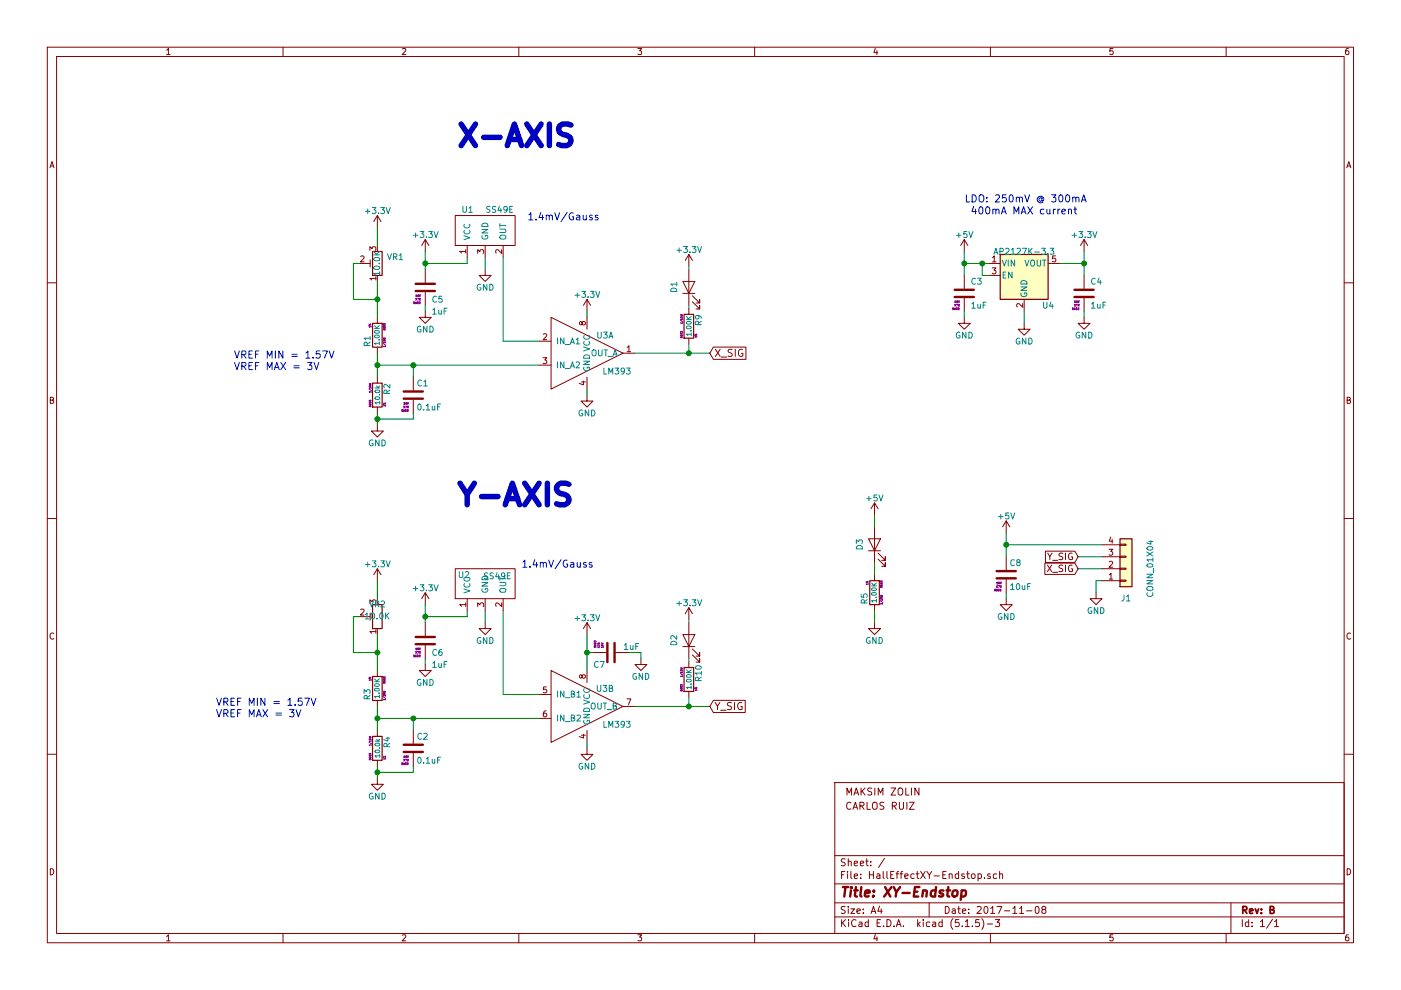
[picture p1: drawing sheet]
EESchema Schematic File Version 4
EELAYER 30 0
EELAYER END
$Descr A4 11693 8268
encoding utf-8
Sheet 1 1
Title "XY-Endstop"
Date "2017-11-08"
Rev "B"
Comp ""
Comment1 ""
Comment2 ""
Comment3 " CARLOS RUIZ"
Comment4 " MAKSIM ZOLIN"
$EndDescr
$Comp
L HallEffect_XY:Conn_01x04 J1
U 1 1
P 9400 4750
F 0 "J1" H 9400 5000 50  0000 C CNN
F 1 "CONN_01X04" V 9600 4750 50  0000 C CNN
F 2 "HallEffect_XY:PinHeader_1x04_P2.54mm_Vertical" H 9485 5075 50  0001 C CNN
F 3 "http://www.molex.com/pdm_docs/sd/705530002_sd.pdf" H 9455 5170 50  0001 C CNN
F 4 "Molex" H 9400 4750 60  0001 C CNN "Manufacture"
F 5 "0705530003" H 9400 4750 60  0001 C CNN "Manufacture P/N"
F 6 "WM4902-ND" H 9400 4750 60  0001 C CNN "Digi-Key"
F 7 "$1.10" H 9400 4750 60  0001 C CNN "Price @ 1"
F 8 "$0.83780" H 9400 4750 60  0001 C CNN "Price @ 100 "
F 9 "C225490" H 9400 4750 50  0001 C CNN "LCSC"
	1    9400 4750
	1    0    0    1   
$EndComp
$Comp
L power:GND #PWR01
U 1 1
P 4900 6250
F 0 "#PWR01" H 4900 6000 50  0001 C CNN
F 1 "GND" H 4900 6100 50  0000 C CNN
F 2 "" H 4900 6250 50  0000 C CNN
F 3 "" H 4900 6250 50  0000 C CNN
	1    4900 6250
	1    0    0    -1  
$EndComp
$Comp
L Device:R R4
U 1 1
P 3150 6250
F 0 "R4" V 3230 6300 50  0000 C CNN
F 1 "10.0k" V 3150 6250 40  0000 C CNN
F 2 "HallEffect_XY:R_0805_2012Metric" V 3020 6240 50  0001 C CNN
F 3 "http://www.yageo.com.tw/exep/pages/download/literatures/PYu-R_INT-thick_7.pdf" V 3230 6250 50  0001 C CNN
F 4 "0603" V 3090 6180 16  0000 C CNN "Package"
F 5 "1%" V 3210 6170 16  0000 C CNN "Tolerance"
F 6 "1/10W" V 3090 6310 16  0000 C CNN "Power"
F 7 "Yageo" V 3150 6250 60  0001 C CNN "Manufacture"
F 8 "RC0603FR-0710KL" V 3150 6250 60  0001 C CNN "Manufacture P/N"
F 9 "311-10.0KHRCT-ND" V 3150 6250 60  0001 C CNN "Digi-Key"
F 10 "$0.10" V 3150 6250 60  0001 C CNN "Price @ 1"
F 11 "$0.006" V 3150 6250 60  0001 C CNN "Price @ 100"
F 12 "C17414" H 3150 6250 50  0001 C CNN "LCSC"
	1    3150 6250
	1    0    0    -1  
$EndComp
$Comp
L Device:C C2
U 1 1
P 3450 6250
F 0 "C2" H 3475 6350 50  0000 L CNN
F 1 "0.1uF" H 3475 6150 50  0000 L CNN
F 2 "HallEffect_XY:C_0805_2012Metric" H 3480 5990 50  0001 C CNN
F 3 "http://www.yageo.com/documents/recent/UPY-GPHC_X7R_6.3V-to-50V_18.pdf" H 3450 6250 50  0001 C CNN
F 4 "16V" H 3390 6180 16  0000 C CNN "Voltage"
F 5 "X7R" H 3390 6150 16  0000 C CNN "Dielectric"
F 6 "0603" H 3380 6120 16  0000 C CNN "Package"
F 7 "Yageo" H 3450 6250 60  0001 C CNN "Manufacture"
F 8 "CC0603KRX7R7BB104" H 3450 6250 60  0001 C CNN "Manufacture P/N"
F 9 "311-1088-1-ND" H 3450 6250 60  0001 C CNN "Digi-Key"
F 10 "$0.10" H 3450 6250 60  0001 C CNN "Price @ 1"
F 11 "$0.0095" H 3450 6250 60  0001 C CNN "Price @ 100"
F 12 "C49678" H 3450 6250 50  0001 C CNN "LCSC"
	1    3450 6250
	1    0    0    -1  
$EndComp
$Comp
L power:GND #PWR02
U 1 1
P 3150 6500
F 0 "#PWR02" H 3150 6250 50  0001 C CNN
F 1 "GND" H 3150 6350 50  0000 C CNN
F 2 "" H 3150 6500 50  0000 C CNN
F 3 "" H 3150 6500 50  0000 C CNN
	1    3150 6500
	1    0    0    -1  
$EndComp
$Comp
L power:+3.3V #PWR03
U 1 1
P 4900 5300
F 0 "#PWR03" H 4900 5150 50  0001 C CNN
F 1 "+3.3V" H 4900 5440 50  0000 C CNN
F 2 "" H 4900 5300 50  0000 C CNN
F 3 "" H 4900 5300 50  0000 C CNN
	1    4900 5300
	1    0    0    -1  
$EndComp
$Comp
L Device:R_POT_TRIM VR2
U 1 1
P 3150 5150
F 0 "VR2" H 3150 5050 50  0000 C CNN
F 1 "10.0K" H 3150 5150 50  0000 C CNN
F 2 "HallEffect_XY:CT6EP103" H 3150 5150 50  0001 C CNN
F 3 "https://www.nidec-copal-electronics.com/e/catalog/trimmer/ct-6.pdf" H 3150 5150 50  0001 C CNN
F 4 "Nidec Copal Electronics" H 3150 5150 60  0001 C CNN "Manufacture"
F 5 "CT6EP103" H 3150 5150 60  0001 C CNN "Manufacture P/N"
F 6 "CT6EP103-ND" H 3150 5150 60  0001 C CNN "Digi-Key"
F 7 "$0.79" H 3150 5150 60  0001 C CNN "Price @ 1"
F 8 "$0.5852" H 3150 5150 60  0001 C CNN "Price @ 100"
F 9 "C118956" H 3150 5150 50  0001 C CNN "LCSC"
	1    3150 5150
	-1   0    0    1   
$EndComp
$Comp
L power:+3.3V #PWR04
U 1 1
P 3150 4850
F 0 "#PWR04" H 3150 4700 50  0001 C CNN
F 1 "+3.3V" H 3150 4990 50  0000 C CNN
F 2 "" H 3150 4850 50  0000 C CNN
F 3 "" H 3150 4850 50  0000 C CNN
	1    3150 4850
	1    0    0    -1  
$EndComp
$Comp
L HallEffect_XY:AP2127K-3.3 U4
U 1 1
P 8550 2300
F 0 "U4" H 8750 2050 50  0000 C CNN
F 1 "AP2127K-3.3" H 8550 2500 50  0000 C CNN
F 2 "HallEffect_XY:SOT-23-5" H 8600 1900 50  0001 C CIN
F 3 "https://www.diodes.com/assets/Datasheets/AP2210.pdf" H 8550 2300 50  0001 C CNN
F 4 "Diodes Incorporated" H 8550 2300 60  0001 C CNN "Manufacture "
F 5 "AP2210N-3.3TRG1" H 8550 2300 60  0001 C CNN "Manufacture P/N"
F 6 "AP2210N-3.3TRG1DICT-ND" H 8550 2300 60  0001 C CNN "Digi-Key"
F 7 "$0.42" H 8550 2300 60  0001 C CNN "Price @ 1"
F 8 "$0.1973" H 8550 2300 60  0001 C CNN "Price @ 100"
F 9 "C156285" H 8550 2300 50  0001 C CNN "LCSC"
	1    8550 2300
	1    0    0    -1  
$EndComp
$Comp
L power:+5V #PWR05
U 1 1
P 8400 4450
F 0 "#PWR05" H 8400 4300 50  0001 C CNN
F 1 "+5V" H 8400 4590 50  0000 C CNN
F 2 "" H 8400 4450 50  0000 C CNN
F 3 "" H 8400 4450 50  0000 C CNN
	1    8400 4450
	1    0    0    -1  
$EndComp
$Comp
L power:GND #PWR06
U 1 1
P 9150 4950
F 0 "#PWR06" H 9150 4700 50  0001 C CNN
F 1 "GND" H 9150 4800 50  0000 C CNN
F 2 "" H 9150 4950 50  0000 C CNN
F 3 "" H 9150 4950 50  0000 C CNN
	1    9150 4950
	1    0    0    -1  
$EndComp
$Comp
L power:GND #PWR07
U 1 1
P 8050 2650
F 0 "#PWR07" H 8050 2400 50  0001 C CNN
F 1 "GND" H 8050 2500 50  0000 C CNN
F 2 "" H 8050 2650 50  0000 C CNN
F 3 "" H 8050 2650 50  0000 C CNN
	1    8050 2650
	1    0    0    -1  
$EndComp
$Comp
L power:GND #PWR08
U 1 1
P 9050 2650
F 0 "#PWR08" H 9050 2400 50  0001 C CNN
F 1 "GND" H 9050 2500 50  0000 C CNN
F 2 "" H 9050 2650 50  0000 C CNN
F 3 "" H 9050 2650 50  0000 C CNN
	1    9050 2650
	1    0    0    -1  
$EndComp
$Comp
L power:GND #PWR09
U 1 1
P 8550 2700
F 0 "#PWR09" H 8550 2450 50  0001 C CNN
F 1 "GND" H 8550 2550 50  0000 C CNN
F 2 "" H 8550 2700 50  0000 C CNN
F 3 "" H 8550 2700 50  0000 C CNN
	1    8550 2700
	1    0    0    -1  
$EndComp
$Comp
L power:+3.3V #PWR010
U 1 1
P 9050 2100
F 0 "#PWR010" H 9050 1950 50  0001 C CNN
F 1 "+3.3V" H 9050 2240 50  0000 C CNN
F 2 "" H 9050 2100 50  0000 C CNN
F 3 "" H 9050 2100 50  0000 C CNN
	1    9050 2100
	1    0    0    -1  
$EndComp
$Comp
L power:+5V #PWR011
U 1 1
P 8050 2100
F 0 "#PWR011" H 8050 1950 50  0001 C CNN
F 1 "+5V" H 8050 2240 50  0000 C CNN
F 2 "" H 8050 2100 50  0000 C CNN
F 3 "" H 8050 2100 50  0000 C CNN
	1    8050 2100
	1    0    0    -1  
$EndComp
Text GLabel 5925 5900 2    60   Input ~ 0
Y_SIG
$Comp
L power:GND #PWR012
U 1 1
P 4900 3300
F 0 "#PWR012" H 4900 3050 50  0001 C CNN
F 1 "GND" H 4900 3150 50  0000 C CNN
F 2 "" H 4900 3300 50  0000 C CNN
F 3 "" H 4900 3300 50  0000 C CNN
	1    4900 3300
	1    0    0    -1  
$EndComp
$Comp
L power:GND #PWR013
U 1 1
P 3150 3550
F 0 "#PWR013" H 3150 3300 50  0001 C CNN
F 1 "GND" H 3150 3400 50  0000 C CNN
F 2 "" H 3150 3550 50  0000 C CNN
F 3 "" H 3150 3550 50  0000 C CNN
	1    3150 3550
	1    0    0    -1  
$EndComp
$Comp
L power:+3.3V #PWR014
U 1 1
P 4900 2600
F 0 "#PWR014" H 4900 2450 50  0001 C CNN
F 1 "+3.3V" H 4900 2740 50  0000 C CNN
F 2 "" H 4900 2600 50  0000 C CNN
F 3 "" H 4900 2600 50  0000 C CNN
	1    4900 2600
	1    0    0    -1  
$EndComp
$Comp
L power:GND #PWR015
U 1 1
P 4050 2250
F 0 "#PWR015" H 4050 2000 50  0001 C CNN
F 1 "GND" H 4050 2100 50  0000 C CNN
F 2 "" H 4050 2250 50  0000 C CNN
F 3 "" H 4050 2250 50  0000 C CNN
	1    4050 2250
	1    0    0    -1  
$EndComp
$Comp
L HallEffect_XY:LM393 U3
U 1 1
P 4900 2950
F 0 "U3" H 5050 3100 50  0000 C CNN
F 1 "LM393" H 5150 2800 50  0000 C CNN
F 2 "HallEffect_XY:SOIC-8_3.9x4.9mm_P1.27mm" H 4900 2950 50  0001 C CNN
F 3 "https://www.fairchildsemi.com/datasheets/LM/LM2903.pdf" H 4900 2950 50  0001 C CNN
F 4 "ON Semiconductor" H 4900 2950 60  0001 C CNN "Manufacture"
F 5 "LM393M" H 4900 2950 60  0001 C CNN "Manufacture P/N "
F 6 "LM393MFS-ND" H 4900 2950 60  0001 C CNN "Digi-Key"
F 7 "$0.35" H 4900 2950 60  0001 C CNN "Price @ 1"
F 8 "$0.1949" H 4900 2950 60  0001 C CNN "Price @ 100"
F 9 "C7955" H 4900 2950 50  0001 C CNN "LCSC"
	1    4900 2950
	1    0    0    -1  
$EndComp
$Comp
L power:+3.3V #PWR016
U 1 1
P 3150 1900
F 0 "#PWR016" H 3150 1750 50  0001 C CNN
F 1 "+3.3V" H 3150 2040 50  0000 C CNN
F 2 "" H 3150 1900 50  0000 C CNN
F 3 "" H 3150 1900 50  0000 C CNN
	1    3150 1900
	1    0    0    -1  
$EndComp
Text GLabel 5925 2950 2    60   Input ~ 0
X_SIG
Text GLabel 9000 4750 0    55   Input ~ 0
X_SIG
Text GLabel 9000 4650 0    55   Input ~ 0
Y_SIG
$Comp
L power:+3.3V #PWR017
U 1 1
P 5750 2225
F 0 "#PWR017" H 5750 2075 50  0001 C CNN
F 1 "+3.3V" H 5750 2365 50  0000 C CNN
F 2 "" H 5750 2225 50  0000 C CNN
F 3 "" H 5750 2225 50  0000 C CNN
	1    5750 2225
	1    0    0    -1  
$EndComp
$Comp
L power:GND #PWR018
U 1 1
P 3550 2600
F 0 "#PWR018" H 3550 2350 50  0001 C CNN
F 1 "GND" H 3550 2450 50  0000 C CNN
F 2 "" H 3550 2600 50  0000 C CNN
F 3 "" H 3550 2600 50  0000 C CNN
	1    3550 2600
	1    0    0    -1  
$EndComp
$Comp
L power:+3.3V #PWR019
U 1 1
P 3550 2100
F 0 "#PWR019" H 3550 1950 50  0001 C CNN
F 1 "+3.3V" H 3550 2240 50  0000 C CNN
F 2 "" H 3550 2100 50  0000 C CNN
F 3 "" H 3550 2100 50  0000 C CNN
	1    3550 2100
	1    0    0    -1  
$EndComp
$Comp
L Device:C C8
U 1 1
P 8400 4800
F 0 "C8" H 8425 4900 50  0000 L CNN
F 1 "10uF" H 8425 4700 50  0000 L CNN
F 2 "HallEffect_XY:C_0805_2012Metric" H 8430 4540 50  0001 C CNN
F 3 "https://www.samsungsem.com/kr/support/product-search/mlcc/__icsFiles/afieldfile/2017/05/16/CL21A106KOQNNNG.pdf" H 8400 4800 50  0001 C CNN
F 4 "16V" H 8340 4730 16  0000 C CNN "Voltage"
F 5 "X7R" H 8340 4700 16  0000 C CNN "Dielectric"
F 6 "0805" H 8330 4670 16  0000 C CNN "Package"
F 7 "Samsung Electro-Mechanics" H 8400 4800 60  0001 C CNN "Manufacture"
F 8 "CL21A106KOQNNNG" H 8400 4800 60  0001 C CNN "Manufacture P/N"
F 9 "1276-6455-1-ND" H 8400 4800 60  0001 C CNN "Digi-Key"
F 10 "$0.13" H 8400 4800 60  0001 C CNN "Price @ 1"
F 11 "$0.0444" H 8400 4800 60  0001 C CNN "Price @ 100"
F 12 "C15850" H 8400 4800 50  0001 C CNN "LCSC"
	1    8400 4800
	1    0    0    -1  
$EndComp
$Comp
L power:GND #PWR020
U 1 1
P 4050 5200
F 0 "#PWR020" H 4050 4950 50  0001 C CNN
F 1 "GND" H 4050 5050 50  0000 C CNN
F 2 "" H 4050 5200 50  0000 C CNN
F 3 "" H 4050 5200 50  0000 C CNN
	1    4050 5200
	1    0    0    -1  
$EndComp
$Comp
L HallEffect_XY:SS49E U2
U 1 1
P 4050 5000
F 0 "U2" H 3820 5200 50  0000 L CNN
F 1 "SS49E" H 4030 5190 50  0000 L CNN
F 2 "HallEffect_XY:SOT-23" H 4050 5250 50  0001 C CNN
F 3 "https://sensing.honeywell.com/index.php?ci_id=50359" H 4240 4410 50  0001 C CNN
F 4 "Honeywell Sensing and Productivity Solutions" H 4050 5000 60  0001 C CNN "Manufacture"
F 5 "SS49E" H 4050 5000 60  0001 C CNN "Manufacture P/N"
F 6 "480-2006-ND" H 4050 5000 60  0001 C CNN "Digi-Key"
F 7 "$2.37" H 4050 5000 60  0001 C CNN "Price @ 1"
F 8 "$1.1757" H 4050 5000 60  0001 C CNN "Price @ 100"
F 9 "C126669" H 4050 5000 50  0001 C CNN "LCSC"
	1    4050 5000
	1    0    0    -1  
$EndComp
$Comp
L power:GND #PWR021
U 1 1
P 3550 5550
F 0 "#PWR021" H 3550 5300 50  0001 C CNN
F 1 "GND" H 3550 5400 50  0000 C CNN
F 2 "" H 3550 5550 50  0000 C CNN
F 3 "" H 3550 5550 50  0000 C CNN
	1    3550 5550
	1    0    0    -1  
$EndComp
$Comp
L power:+3.3V #PWR022
U 1 1
P 3550 5050
F 0 "#PWR022" H 3550 4900 50  0001 C CNN
F 1 "+3.3V" H 3550 5190 50  0000 C CNN
F 2 "" H 3550 5050 50  0000 C CNN
F 3 "" H 3550 5050 50  0000 C CNN
	1    3550 5050
	1    0    0    -1  
$EndComp
$Comp
L HallEffect_XY:LED D2
U 1 1
P 5750 5350
F 0 "D2" H 5700 5475 50  0000 L CNN
F 1 "LED_0805" H 5575 5250 50  0001 L CNN
F 2 "HallEffect_XY:LED_0805_2012Metric" H 5600 5375 50  0001 C CNN
F 3 "http://www.osram-os.com/Graphics/XPic8/00078896_0.pdf" H 5700 5475 50  0001 C CNN
F 4 "OSRAM Opto Semiconductors Inc." H 5750 5350 60  0001 C CNN "Manufacture"
F 5 "LS R976-NR-1" H 5750 5350 60  0001 C CNN "Manufacture P/N"
F 6 "475-1278-1-ND" H 5750 5350 60  0001 C CNN "Digi-Key"
F 7 "$0.26" H 5750 5350 60  0001 C CNN "Price @ 1"
F 8 "$0.0998" H 5750 5350 60  0001 C CNN "Price @ 100"
F 9 "C84256" H 5750 5350 50  0001 C CNN "LCSC"
	1    5750 5350
	0    -1   -1   0   
$EndComp
$Comp
L power:+3.3V #PWR023
U 1 1
P 5750 5175
F 0 "#PWR023" H 5750 5025 50  0001 C CNN
F 1 "+3.3V" H 5750 5315 50  0000 C CNN
F 2 "" H 5750 5175 50  0000 C CNN
F 3 "" H 5750 5175 50  0000 C CNN
	1    5750 5175
	1    0    0    -1  
$EndComp
$Comp
L power:GND #PWR024
U 1 1
P 8400 5000
F 0 "#PWR024" H 8400 4750 50  0001 C CNN
F 1 "GND" H 8400 4850 50  0000 C CNN
F 2 "" H 8400 5000 50  0000 C CNN
F 3 "" H 8400 5000 50  0000 C CNN
	1    8400 5000
	1    0    0    -1  
$EndComp
$Comp
L Device:C C7
U 1 1
P 5100 5450
F 0 "C7" V 5200 5300 50  0000 L CNN
F 1 "1uF" V 5050 5550 50  0000 L CNN
F 2 "HallEffect_XY:C_0805_2012Metric" H 5130 5190 50  0001 C CNN
F 3 "http://ds.yuden.co.jp/TYCOMPAS/ut/detail.do?productNo=EMK107B7105KA-T&fileName=EMK107B7105KA-T_SS&mode=specSheetDownload" H 5100 5450 50  0001 C CNN
F 4 "16V" H 5040 5380 16  0000 C CNN "Voltage"
F 5 "X7R" H 5040 5350 16  0000 C CNN "Dielectric"
F 6 "0603" H 5030 5320 16  0000 C CNN "Package"
F 7 "Taiyo Yuden" H 5100 5450 60  0001 C CNN "Manufacture"
F 8 "EMK107B7105KA-T" H 5100 5450 60  0001 C CNN "Manufacture P/N"
F 9 "587-1241-1-ND" H 5100 5450 60  0001 C CNN "Digi-Key"
F 10 "$0.10" H 5100 5450 60  0001 C CNN "Price @ 1"
F 11 "$0.031" H 5100 5450 60  0001 C CNN "Price @ 100"
F 12 "C28323" H 5100 5450 50  0001 C CNN "LCSC"
	1    5100 5450
	0    1    1    0   
$EndComp
$Comp
L power:GND #PWR025
U 1 1
P 5350 5500
F 0 "#PWR025" H 5350 5250 50  0001 C CNN
F 1 "GND" H 5350 5350 50  0000 C CNN
F 2 "" H 5350 5500 50  0000 C CNN
F 3 "" H 5350 5500 50  0000 C CNN
	1    5350 5500
	1    0    0    -1  
$EndComp
Text Notes 1800 6000 0    60   ~ 0
VREF MIN = 1.57V\nVREF MAX = 3V
Text Notes 1950 3100 0    60   ~ 0
VREF MIN = 1.57V\nVREF MAX = 3V
Text Notes 3800 1250 0    180  ~ 36
X-AXIS
Text Notes 3800 4250 0    180  ~ 36
Y-AXIS
Text Notes 8050 1700 0    60   ~ 0
LDO: 250mV @ 300mA
Text Notes 8100 1800 0    60   ~ 0
400mA MAX current
$Comp
L Device:R R1
U 1 1
P 3150 2800
F 0 "R1" V 3230 2850 50  0000 C CNN
F 1 "1.00K" V 3150 2800 40  0000 C CNN
F 2 "HallEffect_XY:R_0805_2012Metric" V 3020 2790 50  0001 C CNN
F 3 "http://www.yageo.com.tw/exep/pages/download/literatures/PYu-R_INT-thick_7.pdf" V 3230 2800 50  0001 C CNN
F 4 "0603" V 3090 2730 16  0000 C CNN "Package"
F 5 "1%" V 3210 2720 16  0000 C CNN "Tolerance"
F 6 "1/10W" V 3090 2860 16  0000 C CNN "Power"
F 7 "Yageo" V 3150 2800 60  0001 C CNN "Manufacture"
F 8 "RC0402FR-071KL" V 3150 2800 60  0001 C CNN "Manufacture P/N"
F 9 "311-1.00KLRCT-ND" V 3150 2800 60  0001 C CNN "Digi-Key"
F 10 "$0.10" V 3150 2800 60  0001 C CNN "Price @ 1"
F 11 "$0.006" V 3150 2800 60  0001 C CNN "Price @ 100"
F 12 "C17513" H 3150 2800 50  0001 C CNN "LCSC"
	1    3150 2800
	-1   0    0    1   
$EndComp
$Comp
L HallEffect_XY:LED D1
U 1 1
P 5750 2400
F 0 "D1" H 5700 2525 50  0000 L CNN
F 1 "LED_0805" H 5575 2300 50  0001 L CNN
F 2 "HallEffect_XY:LED_0805_2012Metric" H 5600 2425 50  0001 C CNN
F 3 "http://www.osram-os.com/Graphics/XPic8/00078896_0.pdf" H 5700 2525 50  0001 C CNN
F 4 "OSRAM Opto Semiconductors Inc." H 5750 2400 60  0001 C CNN "Manufacture"
F 5 "LS R976-NR-1" H 5750 2400 60  0001 C CNN "Manufacture P/N"
F 6 "475-1278-1-ND" H 5750 2400 60  0001 C CNN "Digi-Key"
F 7 "$0.26" H 5750 2400 60  0001 C CNN "Price @ 1"
F 8 "$0.0998" H 5750 2400 60  0001 C CNN "Price @ 100"
F 9 "C84256" H 5750 2400 50  0001 C CNN "LCSC"
	1    5750 2400
	0    -1   -1   0   
$EndComp
$Comp
L Device:R R3
U 1 1
P 3150 5750
F 0 "R3" V 3230 5800 50  0000 C CNN
F 1 "1.00K" V 3150 5750 40  0000 C CNN
F 2 "HallEffect_XY:R_0805_2012Metric" V 3020 5740 50  0001 C CNN
F 3 "http://www.yageo.com.tw/exep/pages/download/literatures/PYu-R_INT-thick_7.pdf" V 3230 5750 50  0001 C CNN
F 4 "0603" V 3090 5680 16  0000 C CNN "Package"
F 5 "1%" V 3210 5670 16  0000 C CNN "Tolerance"
F 6 "1/10W" V 3090 5810 16  0000 C CNN "Power"
F 7 "Yageo" V 3150 5750 60  0001 C CNN "Manufacture"
F 8 "RC0603FR-071KL" V 3150 5750 60  0001 C CNN "Manufacture P/N"
F 9 "311-1.00KHRCT-ND" V 3150 5750 60  0001 C CNN "Digi-Key"
F 10 "$0.10" V 3150 5750 60  0001 C CNN "Price @ 1"
F 11 "$0.006" V 3150 5750 60  0001 C CNN "Price @ 100"
F 12 "C17513" H 3150 5750 50  0001 C CNN "LCSC"
	1    3150 5750
	-1   0    0    1   
$EndComp
$Comp
L Device:C C6
U 1 1
P 3550 5350
F 0 "C6" H 3600 5250 50  0000 L CNN
F 1 "1uF" H 3600 5150 50  0000 L CNN
F 2 "HallEffect_XY:C_0805_2012Metric" H 3580 5090 50  0001 C CNN
F 3 "http://ds.yuden.co.jp/TYCOMPAS/ut/detail.do?productNo=EMK107B7105KA-T&fileName=EMK107B7105KA-T_SS&mode=specSheetDownload" H 3550 5350 50  0001 C CNN
F 4 "16V" H 3490 5280 16  0000 C CNN "Voltage"
F 5 "X7R" H 3490 5250 16  0000 C CNN "Dielectric"
F 6 "0603" H 3480 5220 16  0000 C CNN "Package"
F 7 "Taiyo Yuden" H 3550 5350 60  0001 C CNN "Manufacture"
F 8 "EMK107B7105KA-T" H 3550 5350 60  0001 C CNN "Manufacture P/N"
F 9 "587-1241-1-ND" H 3550 5350 60  0001 C CNN "Digi-Key"
F 10 "$0.10" H 3550 5350 60  0001 C CNN "Price @ 1"
F 11 "$0.031" H 3550 5350 60  0001 C CNN "Price @ 100"
F 12 "C28323" H 3550 5350 50  0001 C CNN "LCSC"
	1    3550 5350
	1    0    0    -1  
$EndComp
$Comp
L Device:C C5
U 1 1
P 3550 2400
F 0 "C5" H 3600 2300 50  0000 L CNN
F 1 "1uF" H 3600 2200 50  0000 L CNN
F 2 "HallEffect_XY:C_0805_2012Metric" H 3580 2140 50  0001 C CNN
F 3 "http://ds.yuden.co.jp/TYCOMPAS/ut/detail.do?productNo=EMK107B7105KA-T&fileName=EMK107B7105KA-T_SS&mode=specSheetDownload" H 3550 2400 50  0001 C CNN
F 4 "16V" H 3490 2330 16  0000 C CNN "Voltage"
F 5 "X7R" H 3490 2300 16  0000 C CNN "Dielectric"
F 6 "0603" H 3480 2270 16  0000 C CNN "Package"
F 7 "Taiyo Yuden" H 3550 2400 60  0001 C CNN "Manufacture"
F 8 "EMK107B7105KA-T" H 3550 2400 60  0001 C CNN "Manufacture P/N"
F 9 "587-1241-1-ND" H 3550 2400 60  0001 C CNN "Digi-Key"
F 10 "$0.10" H 3550 2400 60  0001 C CNN "Price @ 1"
F 11 "$0.031" H 3550 2400 60  0001 C CNN "Price @ 100"
F 12 "C28323" H 3550 2400 50  0001 C CNN "LCSC"
	1    3550 2400
	1    0    0    -1  
$EndComp
$Comp
L Device:C C3
U 1 1
P 8050 2450
F 0 "C3" H 8100 2550 50  0000 L CNN
F 1 "1uF" H 8100 2350 50  0000 L CNN
F 2 "HallEffect_XY:C_0805_2012Metric" H 8080 2190 50  0001 C CNN
F 3 "http://ds.yuden.co.jp/TYCOMPAS/ut/detail.do?productNo=EMK107B7105KA-T&fileName=EMK107B7105KA-T_SS&mode=specSheetDownload" H 8050 2450 50  0001 C CNN
F 4 "16V" H 7990 2380 16  0000 C CNN "Voltage"
F 5 "X7R" H 7990 2350 16  0000 C CNN "Dielectric"
F 6 "0603" H 7980 2320 16  0000 C CNN "Package"
F 7 "Taiyo Yuden" H 8050 2450 60  0001 C CNN "Manufacture"
F 8 "EMK107B7105KA-T" H 8050 2450 60  0001 C CNN "Manufacture P/N"
F 9 "587-1241-1-ND" H 8050 2450 60  0001 C CNN "Digi-Key"
F 10 "$0.10" H 8050 2450 60  0001 C CNN "Price @ 1"
F 11 "$0.031" H 8050 2450 60  0001 C CNN "Price @ 100"
F 12 "C28323" H 8050 2450 50  0001 C CNN "LCSC"
	1    8050 2450
	1    0    0    -1  
$EndComp
$Comp
L Device:C C4
U 1 1
P 9050 2450
F 0 "C4" H 9100 2550 50  0000 L CNN
F 1 "1uF" H 9100 2350 50  0000 L CNN
F 2 "HallEffect_XY:C_0805_2012Metric" H 9080 2190 50  0001 C CNN
F 3 "http://ds.yuden.co.jp/TYCOMPAS/ut/detail.do?productNo=EMK107B7105KA-T&fileName=EMK107B7105KA-T_SS&mode=specSheetDownload" H 9050 2450 50  0001 C CNN
F 4 "16V" H 8990 2380 16  0000 C CNN "Voltage"
F 5 "X7R" H 8990 2350 16  0000 C CNN "Dielectric"
F 6 "0603" H 8980 2320 16  0000 C CNN "Package"
F 7 "Taiyo Yuden" H 9050 2450 60  0001 C CNN "Manufacture"
F 8 "EMK107B7105KA-T" H 9050 2450 60  0001 C CNN "Manufacture P/N"
F 9 "587-1241-1-ND" H 9050 2450 60  0001 C CNN "Digi-Key"
F 10 "$0.10" H 9050 2450 60  0001 C CNN "Price @ 1"
F 11 "$0.031" H 9050 2450 60  0001 C CNN "Price @ 100"
F 12 "C28323" H 9050 2450 50  0001 C CNN "LCSC"
	1    9050 2450
	1    0    0    -1  
$EndComp
$Comp
L HallEffect_XY:SS49E U1
U 1 1
P 4050 2050
F 0 "U1" H 3850 2350 50  0000 L CNN
F 1 "SS49E" H 4050 2350 50  0000 L CNN
F 2 "HallEffect_XY:SOT-23" H 4050 2300 50  0001 C CNN
F 3 "https://sensing.honeywell.com/index.php?ci_id=50359" H 4240 1460 50  0001 C CNN
F 4 "Honeywell Sensing and Productivity Solutions" H 4050 2050 60  0001 C CNN "Manufacture"
F 5 "SS49E" H 4050 2050 60  0001 C CNN "Manufacture P/N"
F 6 "480-2006-ND" H 4050 2050 60  0001 C CNN "Digi-Key"
F 7 "$2.37" H 4050 2050 60  0001 C CNN "Price @ 1"
F 8 "$1.1757" H 4050 2050 60  0001 C CNN "Price @ 100"
F 9 "C126669" H 4050 2050 50  0001 C CNN "LCSC"
	1    4050 2050
	1    0    0    -1  
$EndComp
$Comp
L Device:R R2
U 1 1
P 3150 3300
F 0 "R2" V 3230 3350 50  0000 C CNN
F 1 "10.0k" V 3150 3300 40  0000 C CNN
F 2 "HallEffect_XY:R_0805_2012Metric" V 3020 3290 50  0001 C CNN
F 3 "http://www.yageo.com.tw/exep/pages/download/literatures/PYu-R_INT-thick_7.pdf" V 3230 3300 50  0001 C CNN
F 4 "0603" V 3090 3230 16  0000 C CNN "Package"
F 5 "1%" V 3210 3220 16  0000 C CNN "Tolerance"
F 6 "1/10W" V 3090 3360 16  0000 C CNN "Power"
F 7 "Yageo" V 3150 3300 60  0001 C CNN "Manufacture"
F 8 "RC0603FR-0710KL" V 3150 3300 60  0001 C CNN "Manufacture P/N"
F 9 "311-10.0KHRCT-ND" V 3150 3300 60  0001 C CNN "Digi-Key"
F 10 "$0.10" V 3150 3300 60  0001 C CNN "Price @ 1"
F 11 "$0.006" V 3150 3300 60  0001 C CNN "Price @ 100"
F 12 "C17414" H 3150 3300 50  0001 C CNN "LCSC"
	1    3150 3300
	1    0    0    -1  
$EndComp
$Comp
L Device:C C1
U 1 1
P 3450 3300
F 0 "C1" H 3475 3400 50  0000 L CNN
F 1 "0.1uF" H 3475 3200 50  0000 L CNN
F 2 "HallEffect_XY:C_0805_2012Metric" H 3480 3040 50  0001 C CNN
F 3 "http://www.yageo.com/documents/recent/UPY-GPHC_X7R_6.3V-to-50V_18.pdf" H 3450 3300 50  0001 C CNN
F 4 "16V" H 3390 3230 16  0000 C CNN "Voltage"
F 5 "X7R" H 3390 3200 16  0000 C CNN "Dielectric"
F 6 "0603" H 3380 3170 16  0000 C CNN "Package"
F 7 "Yageo" H 3450 3300 60  0001 C CNN "Manufacture"
F 8 "CC0603KRX7R7BB104" H 3450 3300 60  0001 C CNN "Manufacture P/N"
F 9 "311-1088-1-ND" H 3450 3300 60  0001 C CNN "Digi-Key"
F 10 "$0.10" H 3450 3300 60  0001 C CNN "Price @ 1"
F 11 "$0.0095" H 3450 3300 60  0001 C CNN "Price @ 100"
F 12 "C49678" H 3450 3300 50  0001 C CNN "LCSC"
	1    3450 3300
	1    0    0    -1  
$EndComp
$Comp
L Device:R R9
U 1 1
P 5750 2725
F 0 "R9" V 5830 2775 50  0000 C CNN
F 1 "1.00K" V 5750 2725 40  0000 C CNN
F 2 "HallEffect_XY:R_0805_2012Metric" V 5620 2715 50  0001 C CNN
F 3 "http://www.yageo.com.tw/exep/pages/download/literatures/PYu-R_INT-thick_7.pdf" V 5830 2725 50  0001 C CNN
F 4 "0603" V 5690 2655 16  0000 C CNN "Package"
F 5 "1%" V 5810 2645 16  0000 C CNN "Tolerance"
F 6 "1/10W" V 5690 2785 16  0000 C CNN "Power"
F 7 "Yageo" V 5750 2725 60  0001 C CNN "Manufacture"
F 8 "RC0603FR-071KL" V 5750 2725 60  0001 C CNN "Manufacture P/N"
F 9 "311-1.00KHRCT-ND" V 5750 2725 60  0001 C CNN "Digi-Key"
F 10 "$0.10" V 5750 2725 60  0001 C CNN "Price @ 1"
F 11 "$0.006" V 5750 2725 60  0001 C CNN "Price @ 100"
F 12 "C17513" H 5750 2725 50  0001 C CNN "LCSC"
	1    5750 2725
	1    0    0    -1  
$EndComp
Text Notes 4350 4750 0    60   ~ 0
1.4mV/Gauss
Text Notes 4400 1850 0    60   ~ 0
1.4mV/Gauss
Wire Wire Line
	4900 6200 4900 6250
Wire Wire Line
	4900 5300 4900 5450
Wire Wire Line
	3150 5900 3150 6000
Wire Wire Line
	3450 6100 3450 6000
Wire Wire Line
	3150 6000 3450 6000
Connection ~ 3150 6000
Connection ~ 3450 6000
Wire Wire Line
	3150 5300 3150 5450
Wire Wire Line
	3450 6400 3450 6450
Wire Wire Line
	3450 6450 3150 6450
Wire Wire Line
	3150 6400 3150 6450
Connection ~ 3150 6450
Wire Wire Line
	5300 5900 5750 5900
Wire Wire Line
	5750 5900 5750 5825
Wire Wire Line
	3000 5150 2950 5150
Wire Wire Line
	2950 5150 2950 5450
Wire Wire Line
	2950 5450 3150 5450
Connection ~ 3150 5450
Connection ~ 5750 5900
Wire Wire Line
	3150 4850 3150 5000
Wire Wire Line
	8050 2100 8050 2200
Connection ~ 8050 2200
Wire Wire Line
	9050 2100 9050 2200
Connection ~ 9050 2200
Wire Wire Line
	8400 4450 8400 4550
Wire Wire Line
	8400 4550 9200 4550
Wire Wire Line
	9200 4850 9150 4850
Wire Wire Line
	9150 4850 9150 4950
Wire Wire Line
	8050 2600 8050 2650
Wire Wire Line
	9050 2600 9050 2650
Wire Wire Line
	8550 2600 8550 2700
Wire Wire Line
	4900 3250 4900 3300
Wire Wire Line
	4900 2600 4900 2650
Wire Wire Line
	3150 2950 3150 3050
Wire Wire Line
	3450 3150 3450 3050
Wire Wire Line
	3150 3050 3450 3050
Connection ~ 3150 3050
Connection ~ 3450 3050
Wire Wire Line
	3150 2350 3150 2500
Wire Wire Line
	3450 3450 3450 3500
Wire Wire Line
	3450 3500 3150 3500
Wire Wire Line
	3150 3450 3150 3500
Connection ~ 3150 3500
Wire Wire Line
	4200 2850 4500 2850
Wire Wire Line
	4050 2150 4050 2250
Wire Wire Line
	5750 2950 5750 2875
Wire Wire Line
	5750 2550 5750 2575
Wire Wire Line
	4200 2150 4200 2850
Wire Wire Line
	3000 2200 2950 2200
Wire Wire Line
	2950 2200 2950 2500
Wire Wire Line
	2950 2500 3150 2500
Connection ~ 3150 2500
Connection ~ 5750 2950
Wire Wire Line
	3150 1900 3150 2050
Wire Wire Line
	9200 4650 9000 4650
Wire Wire Line
	9200 4750 9000 4750
Wire Wire Line
	5750 2225 5750 2250
Wire Wire Line
	3900 2150 3900 2200
Wire Wire Line
	3900 2200 3550 2200
Wire Wire Line
	3550 2550 3550 2600
Wire Wire Line
	4200 5800 4500 5800
Wire Wire Line
	4050 5100 4050 5200
Wire Wire Line
	4200 5100 4200 5800
Wire Wire Line
	3900 5100 3900 5150
Wire Wire Line
	3900 5150 3550 5150
Wire Wire Line
	3550 5050 3550 5150
Connection ~ 3550 5150
Wire Wire Line
	3550 5500 3550 5550
Wire Wire Line
	5750 5175 5750 5200
Wire Wire Line
	5750 5500 5750 5525
Connection ~ 8400 4550
Wire Wire Line
	8400 4950 8400 5000
Wire Wire Line
	4950 5450 4900 5450
Connection ~ 4900 5450
Wire Wire Line
	5250 5450 5350 5450
Wire Wire Line
	5350 5450 5350 5500
$Comp
L Device:R R10
U 1 1
P 5750 5675
F 0 "R10" V 5830 5725 50  0000 C CNN
F 1 "1.00K" V 5750 5675 40  0000 C CNN
F 2 "HallEffect_XY:R_0805_2012Metric" V 5620 5665 50  0001 C CNN
F 3 "http://www.yageo.com.tw/exep/pages/download/literatures/PYu-R_INT-thick_7.pdf" V 5830 5675 50  0001 C CNN
F 4 "0603" V 5690 5605 16  0000 C CNN "Package"
F 5 "1%" V 5810 5595 16  0000 C CNN "Tolerance"
F 6 "1/10W" V 5690 5735 16  0000 C CNN "Power"
F 7 "Yageo" V 5750 5675 60  0001 C CNN "Manufacture"
F 8 "RC0603FR-071KL" V 5750 5675 60  0001 C CNN "Manufacture P/N"
F 9 "311-1.00KHRCT-ND" V 5750 5675 60  0001 C CNN "Digi-Key"
F 10 "$0.10" V 5750 5675 60  0001 C CNN "Price @ 1"
F 11 "$0.006" V 5750 5675 60  0001 C CNN "Price @ 100"
F 12 "C17513" H 5750 5675 50  0001 C CNN "LCSC"
	1    5750 5675
	1    0    0    -1  
$EndComp
$Comp
L Device:R_POT_TRIM VR1
U 1 1
P 3150 2200
F 0 "VR1" H 3000 2150 50  0000 C CNN
F 1 "10.0K" V 3150 2200 50  0000 C CNN
F 2 "HallEffect_XY:CT6EP103" H 3150 2200 50  0001 C CNN
F 3 "https://www.nidec-copal-electronics.com/e/catalog/trimmer/ct-6.pdf" H 3150 2200 50  0001 C CNN
F 4 "Nidec Copal Electronics" H 3150 2200 60  0001 C CNN "Manufacture"
F 5 "CT6EP103" H 3150 2200 60  0001 C CNN "Manufacture P/N"
F 6 "CT6EP103-ND" H 3150 2200 60  0001 C CNN "Digi-Key"
F 7 "$0.79" H 3150 2200 60  0001 C CNN "Price @ 1"
F 8 "$0.5852" H 3150 2200 60  0001 C CNN "Price @ 100"
F 9 "C118956" H 3150 2200 50  0001 C CNN "LCSC"
	1    3150 2200
	-1   0    0    1   
$EndComp
Wire Wire Line
	3150 6000 3150 6100
Wire Wire Line
	3450 6000 4500 6000
Wire Wire Line
	3150 6450 3150 6500
Wire Wire Line
	3150 5450 3150 5600
Wire Wire Line
	5750 5900 5925 5900
Wire Wire Line
	8050 2200 8050 2300
Wire Wire Line
	9050 2200 9050 2300
Wire Wire Line
	3150 3050 3150 3150
Wire Wire Line
	3450 3050 4500 3050
Wire Wire Line
	3150 3500 3150 3550
Wire Wire Line
	3150 2500 3150 2650
Wire Wire Line
	5750 2950 5925 2950
Wire Wire Line
	3550 5150 3550 5200
Wire Wire Line
	8400 4550 8400 4650
Wire Wire Line
	4900 5450 4900 5600
Wire Wire Line
	3550 2100 3550 2200
Connection ~ 3550 2200
Wire Wire Line
	3550 2200 3550 2250
Wire Wire Line
	5300 2950 5750 2950
$Comp
L HallEffect_XY:LM393 U3
U 2 1
P 4900 5900
F 0 "U3" H 5050 6050 50  0000 C CNN
F 1 "LM393" H 5150 5750 50  0000 C CNN
F 2 "HallEffect_XY:SOIC-8_3.9x4.9mm_P1.27mm" H 4900 5900 50  0001 C CNN
F 3 "https://www.fairchildsemi.com/datasheets/LM/LM2903.pdf" H 4900 5900 50  0001 C CNN
F 4 "ON Semiconductor" H 4900 5900 60  0001 C CNN "Manufacture"
F 5 "LM393M" H 4900 5900 60  0001 C CNN "Manufacture P/N "
F 6 "LM393MFS-ND" H 4900 5900 60  0001 C CNN "Digi-Key"
F 7 "$0.35" H 4900 5900 60  0001 C CNN "Price @ 1"
F 8 "$0.1949" H 4900 5900 60  0001 C CNN "Price @ 100"
F 9 "C7955" H 4900 5900 50  0001 C CNN "LCSC"
	2    4900 5900
	1    0    0    -1  
$EndComp
Wire Wire Line
	8850 2200 9050 2200
Wire Wire Line
	8250 2300 8200 2300
Wire Wire Line
	8200 2300 8200 2200
Wire Wire Line
	8050 2200 8200 2200
Wire Wire Line
	8250 2200 8200 2200
Connection ~ 8200 2200
$Comp
L HallEffect_XY:LED D3
U 1 1
P 7300 4550
F 0 "D3" H 7250 4675 50  0000 L CNN
F 1 "LED_0805" H 7125 4450 50  0001 L CNN
F 2 "HallEffect_XY:LED_0805_2012Metric" H 7150 4575 50  0001 C CNN
F 3 "http://www.osram-os.com/Graphics/XPic8/00078896_0.pdf" H 7250 4675 50  0001 C CNN
F 4 "OSRAM Opto Semiconductors Inc." H 7300 4550 60  0001 C CNN "Manufacture"
F 5 "LS R976-NR-1" H 7300 4550 60  0001 C CNN "Manufacture P/N"
F 6 "475-1278-1-ND" H 7300 4550 60  0001 C CNN "Digi-Key"
F 7 "$0.26" H 7300 4550 60  0001 C CNN "Price @ 1"
F 8 "$0.0998" H 7300 4550 60  0001 C CNN "Price @ 100"
F 9 "C84256" H 7300 4550 50  0001 C CNN "LCSC"
	1    7300 4550
	0    -1   -1   0   
$EndComp
$Comp
L power:GND #PWR0101
U 1 1
P 7300 5200
F 0 "#PWR0101" H 7300 4950 50  0001 C CNN
F 1 "GND" H 7300 5050 50  0000 C CNN
F 2 "" H 7300 5200 50  0000 C CNN
F 3 "" H 7300 5200 50  0000 C CNN
	1    7300 5200
	1    0    0    -1  
$EndComp
$Comp
L Device:R R5
U 1 1
P 7300 4950
F 0 "R5" V 7380 5000 50  0000 C CNN
F 1 "1.00K" V 7300 4950 40  0000 C CNN
F 2 "HallEffect_XY:R_0805_2012Metric" V 7170 4940 50  0001 C CNN
F 3 "http://www.yageo.com.tw/exep/pages/download/literatures/PYu-R_INT-thick_7.pdf" V 7380 4950 50  0001 C CNN
F 4 "0603" V 7240 4880 16  0000 C CNN "Package"
F 5 "1%" V 7360 4870 16  0000 C CNN "Tolerance"
F 6 "1/10W" V 7240 5010 16  0000 C CNN "Power"
F 7 "Yageo" V 7300 4950 60  0001 C CNN "Manufacture"
F 8 "RC0402FR-071KL" V 7300 4950 60  0001 C CNN "Manufacture P/N"
F 9 "311-1.00KLRCT-ND" V 7300 4950 60  0001 C CNN "Digi-Key"
F 10 "$0.10" V 7300 4950 60  0001 C CNN "Price @ 1"
F 11 "$0.006" V 7300 4950 60  0001 C CNN "Price @ 100"
F 12 "C17513" H 7300 4950 50  0001 C CNN "LCSC"
	1    7300 4950
	-1   0    0    1   
$EndComp
Wire Wire Line
	7300 4300 7300 4400
Wire Wire Line
	7300 4700 7300 4800
Wire Wire Line
	7300 5100 7300 5200
$Comp
L power:+5V #PWR0102
U 1 1
P 7300 4300
F 0 "#PWR0102" H 7300 4150 50  0001 C CNN
F 1 "+5V" H 7300 4440 50  0000 C CNN
F 2 "" H 7300 4300 50  0000 C CNN
F 3 "" H 7300 4300 50  0000 C CNN
	1    7300 4300
	1    0    0    -1  
$EndComp
$EndSCHEMATC
